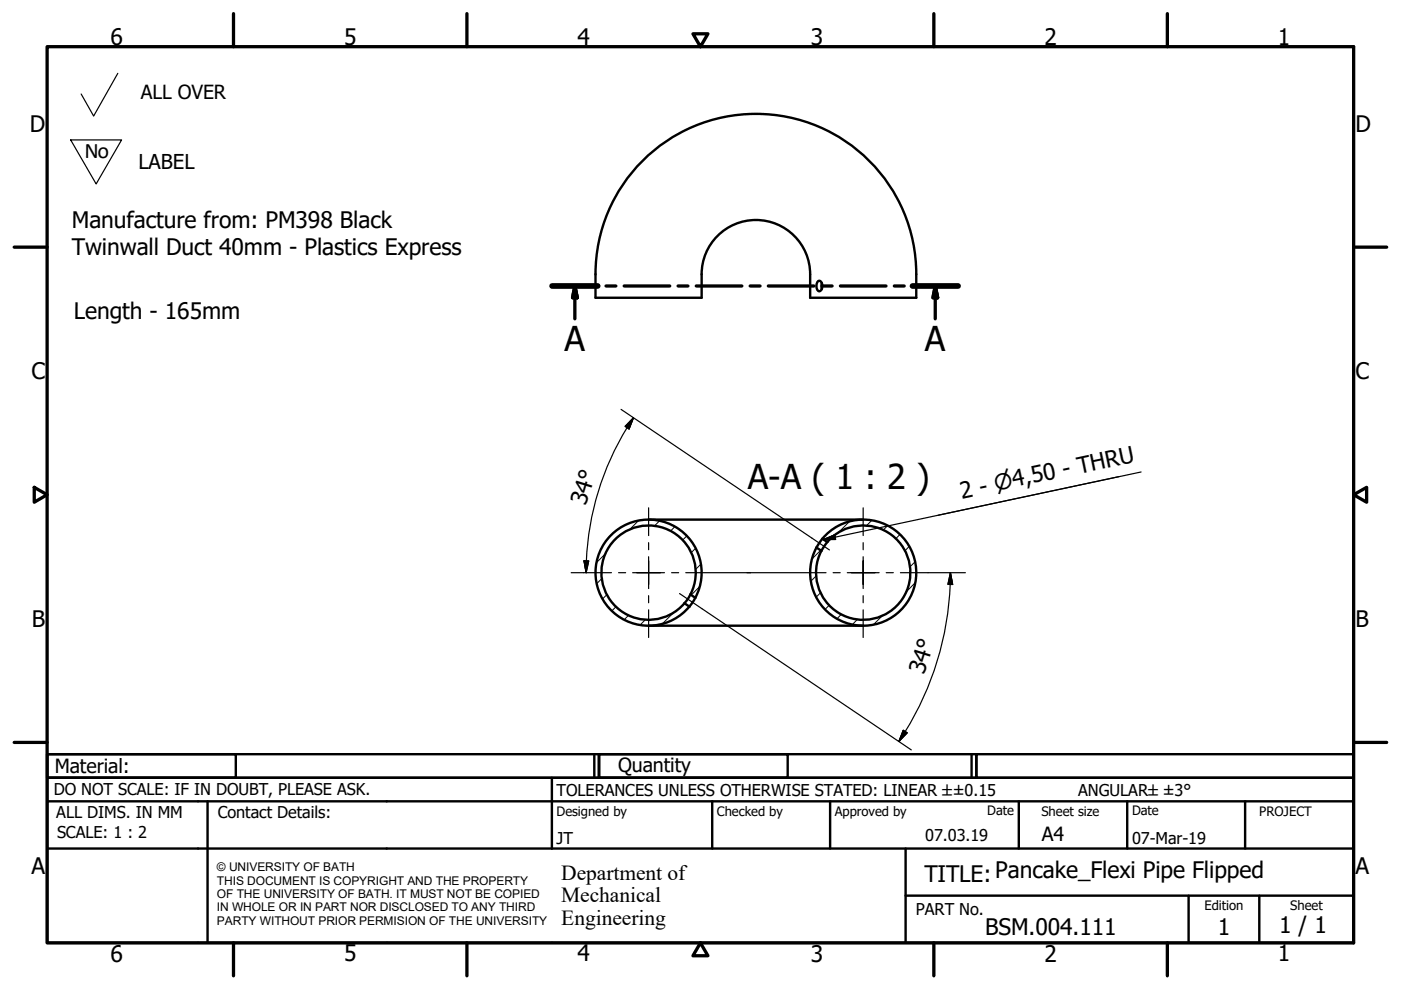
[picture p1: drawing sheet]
<svg xmlns="http://www.w3.org/2000/svg" width="297mm" height="210mm" viewBox="0 0 297 210" stroke-linecap="round" stroke-linejoin="round" font-family="sans-serif">
<!-- layer: Hatch (ISO) -->
<g fill="none" stroke="#000" stroke-width=".21">
<path d="M128.4 117.3l-1.9 1.9M135.3 110.4l-1.8 1.9M139.8 110.5l-1.1 1M143.1 111.7l-1 .9M145.6 113.7l-.9 .8M147.5 116.2l-1 1M148.6 119.6l-1.2 1.2M174 116.7l-1.8 1.8M180.1 110.6l-2.5 2.5M184.8 110.4l-1.1 1.1M188.2 111.5l-1 .9M190.8 113.4l-.9 .8"/>
<path d="M192.8 115.9l-1 .9M194 119.1l-1.1 1.1M127.6 122.7l-1 1M128.7 126l-.9 1M130.6 128.6l-.8 .9M133.3 130.4l-1 1M136.9 131.4l-1.2 1.1M143 129.7l-2.6 2.6M148.3 124.4l-1.7 1.8M173.1 122.1l-1.1 1.1M174 125.6l-1 1M175.8 128.3l-.9 .9"/>
<path d="M178.4 130.2l-.9 1M181.8 131.3l-1.1 1.1M187.1 130.5l-1.9 1.9M194 123.6l-1.9 1.9"/>
</g>
<!-- layer: Visible (ISO) -->
<g fill="none" stroke="#000" stroke-width=".51">
<path d="M136.2 34.1a34 34 0 0 1 37.1-7.4 34 34 0 0 1 21 31.4v5h-22.5a20.6 20.6 0 0 0-.7-8.8 11.5 11.5 0 0 0-12.8-7.5 11.5 11.5 0 0 0-9.5 11.3v5h-22.5a45 45 0 0 1 1.2-14 34 34 0 0 1 8.7-15zM173.5 59.6l.2-.1a1.29 1.29 0 0 1 0 2.3 1.42 1.42 0 0 1-.2-2.2zM174.2 60v1.3M137.5 110.2h45.5M173.1 116.1l1.1 .7M174.4 114.2a11.3 11.3 0 0 1 18.9 2.6 11.3 11.3 0 0 1-10.7 15.9 11.3 11.3 0 0 1-9.5-16.6M174.4 114.2l-1.3 1.9M174.4 114.2l1 .7M175.4 114.9l-1.2 1.9M175.4 114.9a10 10 0 0 1 16.8 2.5 10 10 0 0 1-9.5 14 10 10 0 0 1-8.5-14.6M137.5 132.7h45.5M146.4 126a10 10 0 0 0-8.6-14.6 10 10 0 0 0-9.4 14.1 10 10 0 0 0 16.7 2.4"/>
<path d="M146.4 126l-1.3 1.9M146.4 126l1 .8M147.4 126.7a11.3 11.3 0 0 0-9.5-16.5 11.3 11.3 0 0 0-10.7 15.8 11.3 11.3 0 0 0 19 2.6M147.4 126.8l-1.2 1.8-1.1-.7"/>
</g>
<!-- layer: Section Line (ISO) -->
<g fill="none" stroke="#000" stroke-width=".7">
<path d="M117.1 60.6h9.6M121.9 60.6l.5 2.5h-1zM121.9 60.6v7M128.5 60.6h2.1M132.3 60.6h9.7M143.8 60.6h2.1M147.6 60.6h9.7M159 60.6h2.1M162.9 60.6h9.7M174.3 60.6h2.1M178.2 60.6h9.7M189.6 60.6h2.1"/>
<path d="M193.5 60.6h9.6M198.3 60.6l.5 2.5h-1zM198.3 60.6v7"/>
</g>
<path d="M117.1 60.6h9.6M193.5 60.6h9.6" fill="none" stroke="#000" stroke-width="1.2"/>
<path d="M121.9 60.6l.5 2.5zM121.9 60.6l.5 2.5h-1zM198.3 60.6l.5 2.5zM198.3 60.6l.5 2.5h-1z" fill="#000" stroke="#000" stroke-width=".7"/>
<!-- layer: Border (ISO) -->
<g fill="none" stroke="#000" stroke-width=".7">
<path d="M10 9.9h277v190h-277zM49.5 2.9v7M99 2.9v7M146.9 7.2h3.2l-1.6 2.7zM198 2.9v7M247.5 2.9v7M3 52.4h7M287 52.4h7M7.3 103.3l2.7 1.6-2.7 1.6zM287 104.9l2.8-1.6v3.2zM3 157.4h7M287 157.4h7"/>
<path d="M49.5 199.9v7M99 199.9v7M148.5 199.9l1.6 2.7h-3.2zM198 199.9v7M247.5 199.9v7"/>
</g>
<!-- layer: Title (ISO) -->
<g fill="none" stroke="#000" stroke-width=".51">
<path d="M10 159.9h40v5h-40zM10 159.9h117v5h-117zM126 159.9v5M127 159.9h40v5h-40zM127 159.9h80v5h-80zM206 159.9v5M207 159.9h80v5h-80zM10 169.9v-5h277v5M10 169.9h277v30h-277zM10 179.9h277M44 169.9v30M117 164.9v15"/>
<path d="M151 169.9v10M176 169.9v10M192 179.9v20M216 169.9v10M239 169.9v10M264 169.9v10M192 189.9h95M252 189.9v10M267 189.9v10"/>
</g>
<!-- layer: Sketch Geometry (ISO) -->
<path d="M25 15.6l-5.1 9-2.7-4.7M15 29.7h10.8l-5.4 9.3zM172.1 114.1l3.8 2.5M144.1 125.8l4.7 3.3" fill="none" stroke="#000" stroke-width=".25"/>
<!-- layer: Symbol (ISO) -->
<path d="M174.6 114.4l2.4-1 .2 1zM237.2 101.1l-62.6 13.3M241.9 100.1l-43 9.1" fill="none" stroke="#000" stroke-width=".25"/>
<path d="M174.6 114.4l2.4-1zM174.6 114.4l2.4-1 .2 1z" fill="#000" stroke="#000" stroke-width=".25"/>
<!-- layer: Center Mark (ISO) -->
<g fill="none" stroke="#000" stroke-width=".25">
<path d="M137.5 118v3.4v-2.5M137.5 107.7v5.9M137.5 115.1v1.5M183 118v3.4v-2.5M183 107.7v5.9M183 115.1v1.5M123.8 121.4h5.8M131.1 121.4h1.6M134.1 121.4h3.4h-2.5M137.5 123.9v-2.5v3.4M137.5 126.3v1.5M137.5 129.3v5.9"/>
<path d="M140 121.4h-2.5h3.4M142.4 121.4h1.5M145.4 121.4h29.7M176.6 121.4h1.5M179.6 121.4h3.4h-2.5M183 123.9v-2.5v3.4M183 126.3v1.5M183 129.3v5.9M185.5 121.4h-2.5h3.4M187.9 121.4h1.5M190.9 121.4h5.9"/>
</g>
<!-- layer: Dimension (ISO) -->
<path d="M131.7 86.8l40.4 27.3M133 90.7a58.7 58.7 0 0 0-8.7 28.2M134.3 88.6l-.9 2.3-.9-.5zM134.3 88.6l-1.3 2.1M123.8 118.9h1l-.5 2.5zM124.3 118.9v2.5M121.1 121.4h2.7M148.8 129.1l44.4 29.9M196.8 121.4h7.9M201.5 121.4l.5 2.5h-1zM201.5 121.4a64.3 64.3 0 0 1-10.9 35.8M191.5 154.8l.9 .6-1.8 1.8z" fill="none" stroke="#000" stroke-width=".25"/>
<path d="M134.3 88.6l-.9 2.3zM134.3 88.6l-.9 2.3-.9-.5zM123.8 118.9l.5 2.5zM123.8 118.9h1l-.5 2.5zM201.5 121.4l.5 2.5zM201.5 121.4l.5 2.5h-1zM191.5 154.8l-.9 2.4zM191.5 154.8l.9 .6-1.8 1.8z" fill="#000" stroke="#000" stroke-width=".25"/>
<g font-size="7.3">
<text x="119.7" y="74.4">A</text>
<text x="196.1" y="74.4">A</text>
<text x="158.6" y="103.8">A-A ( 1 : 2 )</text>
</g>
<g font-size="4.8">
<text x="23.4" y="9.5">6</text>
<text x="72.9" y="9.5">5</text>
<text x="122.4" y="9.5">4</text>
<text x="171.9" y="9.5">3</text>
<text x="221.4" y="9.5">2</text>
<text x="270.9" y="9.5">1</text>
<text x="6.3" y="27.9">D</text>
<text x="287.4" y="27.9">D</text>
<text x="15.2" y="48.3">Manufacture from: PM398 Black</text>
<text x="15.2" y="54">Twinwall Duct 40mm - Plastics Express</text>
<text x="15.6" y="67.7">Length - 165mm</text>
<text x="6.7" y="80.4">C</text>
<text x="287.4" y="80.4">C</text>
<text x="124.2" y="107.4" transform="rotate(-73 124.2 107.4)">34°</text>
<text x="203.9" y="105.7" transform="rotate(-12 203.9 105.7)">2 - ⌀4,50 - THRU</text>
<text x="6.8" y="132.9">B</text>
<text x="287.4" y="132.9">B</text>
<text x="195.9" y="143.2" transform="rotate(-73 195.9 143.2)">34°</text>
<text x="6.7" y="185.4">A</text>
<text x="287.4" y="185.4">A</text>
<text x="196" y="187">TITLE:Pancake_Flexi Pipe Flipped</text>
<text x="271.2" y="197.9">1 / 1</text>
<text x="23.4" y="203.9">6</text>
<text x="72.9" y="203.8">5</text>
<text x="122.4" y="203.8">4</text>
<text x="171.9" y="203.9">3</text>
<text x="208.9" y="198.2">BSM.004.111</text>
<text x="221.4" y="203.9">2</text>
<text x="258.2" y="198.2">1</text>
<text x="270.9" y="203.8">1</text>
</g>
<text font-size="4.7" x="17.9" y="33.4">No</text>
<g font-size="4.6">
<text x="119" y="186.5">Department of</text>
<text x="119" y="191.3">Mechanical</text>
<text x="119" y="196">Engineering</text>
</g>
<text font-size="4.3" x="29.4" y="35.9">LABEL</text>
<g font-size="4.1">
<text x="29.8" y="21">ALL OVER</text>
<text x="11.6" y="163.9">Material:</text>
<text x="131" y="163.7">Quantity</text>
<text x="220.9" y="178.4">A4</text>
</g>
<g font-size="3.5">
<text x="11.4" y="168.5">DO NOT SCALE: IF IN DOUBT, PLEASE ASK.</text>
<text x="11.9" y="173.5">ALL DIMS. IN MM</text>
<text x="46.2" y="173.5">Contact Details:</text>
<text x="118" y="168.8">TOLERANCES UNLESS OTHERWISE STATED: LINEAR ±±0.15</text>
<text x="228.6" y="168.8">ANGULAR±±3°</text>
<text x="12.1" y="177.6">SCALE: 1 : 2</text>
<text x="118" y="178.9">JT</text>
<text x="196.2" y="178.3">07.03.19</text>
<text x="240" y="178.9">07-Mar-19</text>
<text x="194.2" y="194.1">PART No.</text>
</g>
<g font-size="2.8">
<text x="118" y="173">Designed by</text>
<text x="152" y="173">Checked by</text>
<text x="177" y="173">Approved by</text>
<text x="209.3" y="172.9">Date</text>
<text x="220.8" y="173">Sheet size</text>
<text x="240" y="172.9">Date</text>
<text x="267" y="172.9">PROJECT</text>
<text x="255.4" y="193">Edition</text>
<text x="273.6" y="193">Sheet</text>
</g>
<g font-size="2.5">
<text x="46" y="184.7">© UNIVERSITY OF BATH</text>
<text x="46" y="187.6">THIS DOCUMENT IS COPYRIGHT AND THE PROPERTY</text>
<text x="46" y="190.4">OF THE UNIVERSITY OF BATH. IT MUST NOT BE COPIED</text>
<text x="46" y="193.2">IN WHOLE OR IN PART NOR DISCLOSED TO ANY THIRD</text>
<text x="46" y="196.1">PARTY WITHOUT PRIOR PERMISION OF THE UNIVERSITY</text>
</g>
</svg>
